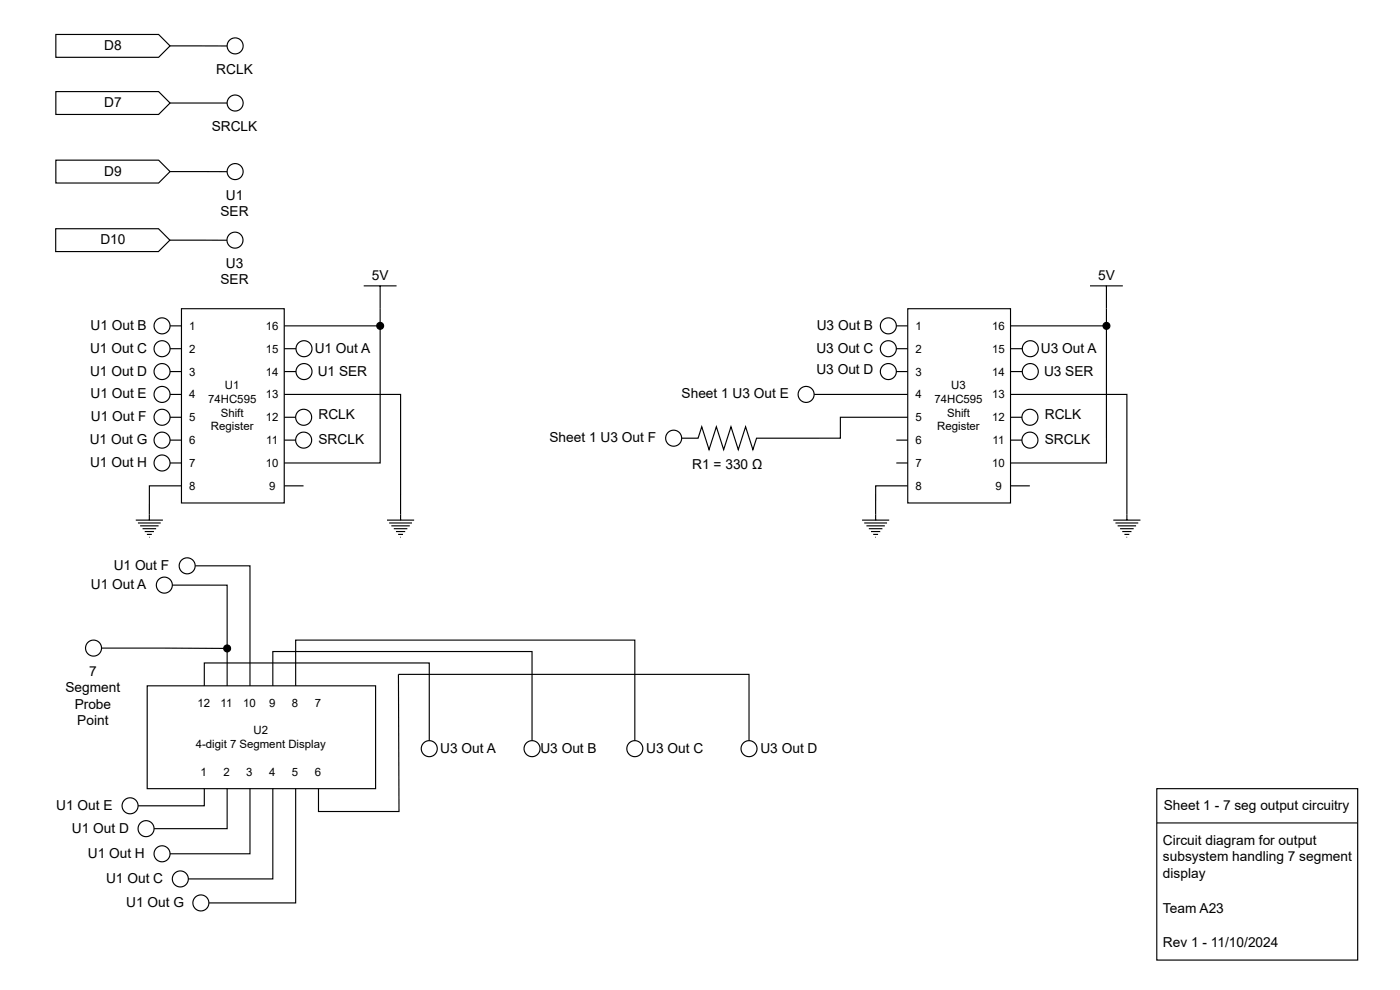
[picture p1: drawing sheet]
<svg xmlns="http://www.w3.org/2000/svg" width="297mm" height="210mm" viewBox="0 0 297 210" stroke-linecap="round" stroke-linejoin="round" font-family="sans-serif">
<path d="M31.2 145.4h48.5v21.8h-48.5zM84.5 143l.1 29h-17v-4.8" fill="none" stroke="#000" stroke-width=".24"/>
<path d="M38.5 65.5h21.8v41.1h-21.8z" fill="#fff"/>
<g fill="none" stroke="#000" stroke-width=".24">
<path d="M38.5 65.5h21.8v41.1h-21.8zM60.3 69.1h19.6M77.2 60.6h6.9M80.6 60.6l.1 37.6h-20.4M60.3 83.6h24.7v26.7M28.8 110.3h5.8M29.3 110.9h4.8M29.7 111.5h3.9M30.2 112.1h2.9M30.7 112.7h2M31.2 113.3h1M31.6 113.9h.1"/>
<path d="M38.5 103h-6.8v7.3M82.1 110.3h5.8M82.6 110.9h4.8M83 111.5h3.9M83.5 112.1h2.9M84 112.7h2M84.5 113.3h1M84.9 113.9h.1M21.5 137.4l26 .1M43.3 145.4v-4.8h47.8v16.4M57.9 145.4v-7.3h55v18.9M62.7 145.4v-9.7h72v21.3"/>
<path d="M84.5 143h74.4v14"/>
<circle cx="80.7" cy="69.1" r=".73"/>
<circle cx="48.2" cy="137.5" r=".73"/>
</g>
<g fill="#000">
<circle cx="80.7" cy="69.1" r=".73"/>
<circle cx="48.2" cy="137.5" r=".73"/>
</g>
<circle cx="19.8" cy="137.4" r="1.7" fill="#fff"/>
<g fill="none" stroke="#000" stroke-width=".24">
<path d="M36.1 9.7h12.1M60.3 103h4.1"/>
<circle cx="19.8" cy="137.4" r="1.7"/>
</g>
<path d="M11.8 7.3h21.9l2.4 2.4-2.4 2.5h-21.9z" fill="#fff"/>
<path d="M11.8 7.3h21.9l2.4 2.4-2.4 2.5h-21.9zM36.1 21.8h12.1" fill="none" stroke="#000" stroke-width=".24"/>
<path d="M11.8 19.4h21.9l2.4 2.4-2.4 2.5h-21.9z" fill="#fff"/>
<path d="M11.8 19.4h21.9l2.4 2.4-2.4 2.5h-21.9z" fill="none" stroke="#000" stroke-width=".24"/>
<circle cx="49.9" cy="9.7" r="1.7" fill="#fff"/>
<circle cx="49.9" cy="9.7" r="1.7" fill="none" stroke="#000" stroke-width=".24"/>
<circle cx="49.9" cy="21.8" r="1.7" fill="#fff"/>
<circle cx="49.9" cy="21.8" r="1.7" fill="none" stroke="#000" stroke-width=".24"/>
<circle cx="64.4" cy="88.5" r="1.7" fill="#fff"/>
<circle cx="64.4" cy="88.5" r="1.7" fill="none" stroke="#000" stroke-width=".24"/>
<circle cx="64.4" cy="93.3" r="1.7" fill="#fff"/>
<g fill="none" stroke="#000" stroke-width=".24">
<path d="M60.3 93.3h2.4M60.3 88.5h2.4"/>
<circle cx="64.4" cy="93.3" r="1.7"/>
</g>
<circle cx="64.5" cy="73.9" r="1.7" fill="#fff"/>
<circle cx="64.5" cy="73.9" r="1.7" fill="none" stroke="#000" stroke-width=".24"/>
<circle cx="64.5" cy="78.8" r="1.7" fill="#fff"/>
<g fill="none" stroke="#000" stroke-width=".24">
<path d="M36.1 36.4h12.1M60.3 78.8h2.5M60.3 73.9h2.5"/>
<circle cx="64.5" cy="78.8" r="1.7"/>
</g>
<path d="M11.8 34h21.9l2.4 2.4-2.4 2.4h-21.9z" fill="#fff"/>
<path d="M11.8 34h21.9l2.4 2.4-2.4 2.4h-21.9z" fill="none" stroke="#000" stroke-width=".24"/>
<circle cx="49.9" cy="36.4" r="1.7" fill="#fff"/>
<circle cx="49.9" cy="36.4" r="1.7" fill="none" stroke="#000" stroke-width=".24"/>
<circle cx="34.4" cy="69.1" r="1.7" fill="#fff"/>
<g fill="none" stroke="#000" stroke-width=".24">
<path d="M36.1 69.1h2.4"/>
<circle cx="34.4" cy="69.1" r="1.7"/>
</g>
<circle cx="34.4" cy="73.9" r="1.7" fill="#fff"/>
<circle cx="34.4" cy="73.9" r="1.7" fill="none" stroke="#000" stroke-width=".24"/>
<circle cx="34.4" cy="78.8" r="1.7" fill="#fff"/>
<circle cx="34.4" cy="78.8" r="1.7" fill="none" stroke="#000" stroke-width=".24"/>
<circle cx="34.4" cy="83.6" r="1.7" fill="#fff"/>
<circle cx="34.4" cy="83.6" r="1.7" fill="none" stroke="#000" stroke-width=".24"/>
<circle cx="34.4" cy="88.5" r="1.7" fill="#fff"/>
<circle cx="34.4" cy="88.5" r="1.7" fill="none" stroke="#000" stroke-width=".24"/>
<circle cx="34.4" cy="93.3" r="1.7" fill="#fff"/>
<circle cx="34.4" cy="93.3" r="1.7" fill="none" stroke="#000" stroke-width=".24"/>
<circle cx="34.4" cy="98.2" r="1.7" fill="#fff"/>
<g fill="none" stroke="#000" stroke-width=".24">
<path d="M36.1 78.8h2.4M36.1 73.9h2.4M36.1 98.2h2.4M36.1 93.3h2.4M36.1 88.5h2.4M36.1 83.6h2.4M36.6 124.1h11.6v21.3"/>
<circle cx="34.4" cy="98.2" r="1.7"/>
</g>
<circle cx="34.9" cy="124.1" r="1.7" fill="#fff"/>
<g fill="none" stroke="#000" stroke-width=".24">
<path d="M41.4 120h11.6v25.4"/>
<circle cx="34.9" cy="124.1" r="1.7"/>
</g>
<circle cx="39.7" cy="120" r="1.7" fill="#fff"/>
<circle cx="39.7" cy="120" r="1.7" fill="none" stroke="#000" stroke-width=".24"/>
<circle cx="27.6" cy="170.8" r="1.7" fill="#fff"/>
<circle cx="27.6" cy="170.8" r="1.7" fill="none" stroke="#000" stroke-width=".24"/>
<circle cx="31" cy="175.7" r="1.7" fill="#fff"/>
<circle cx="31" cy="175.7" r="1.7" fill="none" stroke="#000" stroke-width=".24"/>
<circle cx="34.4" cy="181" r="1.7" fill="#fff"/>
<circle cx="34.4" cy="181" r="1.7" fill="none" stroke="#000" stroke-width=".24"/>
<circle cx="38.3" cy="186.3" r="1.7" fill="#fff"/>
<circle cx="38.3" cy="186.3" r="1.7" fill="none" stroke="#000" stroke-width=".24"/>
<circle cx="42.6" cy="191.4" r="1.7" fill="#fff"/>
<g fill="none" stroke="#000" stroke-width=".24">
<path d="M43.3 167.2v3.6h-14M48.2 167.2v8.5h-15.5M53 167.2v13.8h-16.9M57.9 167.2v19.1h-17.9M62.7 167.2v24.2h-18.4"/>
<circle cx="42.6" cy="191.4" r="1.7"/>
</g>
<path d="M245.4 167.2h42.6v7.3h-42.6z" fill="#fff"/>
<path d="M245.4 174.5v-7.3h42.6v7.3M245.4 174.5v29h42.6v-29M245.4 174.5h42.6" fill="none" stroke="#000" stroke-width=".24"/>
<path d="M192.6 65.5h21.8v41.1h-21.8z" fill="#fff"/>
<g fill="none" stroke="#000" stroke-width=".24">
<path d="M192.6 65.5h21.8v41.1h-21.8zM214.4 69.1h19.6M231.2 60.6h7M234.7 60.6v37.6h-20.3M214.4 83.6h24.7v26.7M182.9 110.3h5.7M183.3 110.9h4.9M183.8 111.5h3.9M184.3 112.1h2.9M184.8 112.7h1.9M185.2 113.3h1.1M185.7 113.9h.1"/>
<path d="M192.6 103h-6.8v7.3M214.4 103h4.1M236.2 110.3h5.7M236.6 110.9h4.9M237.1 111.5h3.9M237.6 112.1h2.9M238.1 112.7h1.9M238.5 113.3h1.1M239 113.9h.1"/>
<circle cx="234.7" cy="69.1" r=".73"/>
</g>
<circle cx="234.7" cy="69.1" r=".73" fill="#000"/>
<circle cx="218.5" cy="88.5" r="1.7" fill="#fff"/>
<circle cx="218.5" cy="88.5" r="1.7" fill="none" stroke="#000" stroke-width=".24"/>
<circle cx="218.5" cy="93.3" r="1.7" fill="#fff"/>
<g fill="none" stroke="#000" stroke-width=".24">
<path d="M214.4 93.3h2.4M214.4 88.5h2.4"/>
<circle cx="218.5" cy="93.3" r="1.7"/>
</g>
<circle cx="218.6" cy="73.9" r="1.7" fill="#fff"/>
<circle cx="218.6" cy="73.9" r="1.7" fill="none" stroke="#000" stroke-width=".24"/>
<circle cx="218.6" cy="78.8" r="1.7" fill="#fff"/>
<g fill="none" stroke="#000" stroke-width=".24">
<path d="M214.4 78.8h2.5M214.4 73.9h2.5"/>
<circle cx="218.6" cy="78.8" r="1.7"/>
</g>
<circle cx="188.5" cy="69.1" r="1.7" fill="#fff"/>
<g fill="none" stroke="#000" stroke-width=".24">
<path d="M190.2 69.1h2.4"/>
<circle cx="188.5" cy="69.1" r="1.7"/>
</g>
<circle cx="188.5" cy="73.9" r="1.7" fill="#fff"/>
<circle cx="188.5" cy="73.9" r="1.7" fill="none" stroke="#000" stroke-width=".24"/>
<circle cx="188.5" cy="78.8" r="1.7" fill="#fff"/>
<g fill="none" stroke="#000" stroke-width=".24">
<path d="M172.7 83.6h19.9"/>
<circle cx="188.5" cy="78.8" r="1.7"/>
</g>
<circle cx="171" cy="83.6" r="1.7" fill="#fff"/>
<g fill="none" stroke="#000" stroke-width=".24">
<path d="M36 50.9h12.2M190.2 78.8h2.4M190.2 73.9h2.4M190.2 98.2h2.4M190.2 93.3h2.4"/>
<circle cx="171" cy="83.6" r="1.7"/>
</g>
<path d="M11.8 48.5h21.8l2.4 2.4-2.4 2.4h-21.8z" fill="#fff"/>
<path d="M11.8 48.5h21.8l2.4 2.4-2.4 2.4h-21.8z" fill="none" stroke="#000" stroke-width=".24"/>
<circle cx="49.9" cy="50.9" r="1.7" fill="#fff"/>
<circle cx="49.9" cy="50.9" r="1.7" fill="none" stroke="#000" stroke-width=".24"/>
<circle cx="112.9" cy="158.7" r="1.7" fill="#fff"/>
<circle cx="112.9" cy="158.7" r="1.7" fill="none" stroke="#000" stroke-width=".24"/>
<circle cx="134.7" cy="158.7" r="1.7" fill="#fff"/>
<circle cx="134.7" cy="158.7" r="1.7" fill="none" stroke="#000" stroke-width=".24"/>
<circle cx="158.9" cy="158.7" r="1.7" fill="#fff"/>
<circle cx="158.9" cy="158.7" r="1.7" fill="none" stroke="#000" stroke-width=".24"/>
<circle cx="91.1" cy="158.7" r="1.7" fill="#fff"/>
<g fill="none" stroke="#000" stroke-width=".24">
<path d="M192.6 88.5h-14.3v4.4h-17.8l-.8 2.4-1.5-4.8-1.6 4.8-1.5-4.8-1.6 4.8-1.5-4.8-1.6 4.8-1.5-4.8-.8 2.4h-3.5"/>
<circle cx="91.1" cy="158.7" r="1.7"/>
</g>
<circle cx="142.9" cy="92.9" r="1.7" fill="#fff"/>
<circle cx="142.9" cy="92.9" r="1.7" fill="none" stroke="#000" stroke-width=".24"/>
<g font-size="2.9">
<text x="22.1" y="10.6">D8</text>
<text x="45.9" y="15.7">RCLK</text>
<text x="22.1" y="22.7">D7</text>
<text x="44.9" y="27.8">SRCLK</text>
<text x="22.1" y="37.2">D9</text>
<text x="46.8" y="45.7">SER</text>
<text x="47.9" y="42.3">U1</text>
<text x="21.3" y="51.8">D10</text>
<text x="47.9" y="56.9">U3</text>
<text x="78.9" y="59.3">5V</text>
<text x="233" y="59.3">5V</text>
<text x="46.8" y="60.2">SER</text>
<text x="19.2" y="69.9">U1 Out B</text>
<text x="173.3" y="69.9">U3 Out B</text>
<text x="19.1" y="74.8">U1 Out C</text>
<text x="66.8" y="74.8">U1 Out A</text>
<text x="173.2" y="74.8">U3 Out C</text>
<text x="220.8" y="74.8">U3 Out A</text>
<text x="19.1" y="79.6">U1 Out D</text>
<text x="67.4" y="79.6">U1 SER</text>
<text x="173.2" y="79.4">U3 Out D</text>
<text x="221.5" y="79.6">U3 SER</text>
<text x="19.2" y="84.5">U1 Out E</text>
<text x="19.3" y="89.3">U1 Out F</text>
<text x="67.6" y="88.8">RCLK</text>
<text x="144.6" y="84.5">Sheet 1 U3 Out E</text>
<text x="221.7" y="88.8">RCLK</text>
<text x="19" y="94.2">U1 Out G</text>
<text x="67.6" y="94.2">SRCLK</text>
<text x="116.6" y="93.7">Sheet 1 U3 Out F</text>
<text x="221.7" y="94.2">SRCLK</text>
<text x="19.1" y="99">U1 Out H</text>
<text x="146.9" y="99.5">R1 = 330 Ω</text>
<text x="19.3" y="124.9">U1 Out A</text>
<text x="24.1" y="120.8">U1 Out F</text>
<text x="18.9" y="143.3">7</text>
<text x="13.9" y="146.7">Segment</text>
<text x="15.8" y="150.4">Probe</text>
<text x="16.4" y="153.8">Point</text>
<text x="93.4" y="159.6">U3 Out A</text>
<text x="114.6" y="159.6">U3 Out B</text>
<text x="137.1" y="159.6">U3 Out C</text>
<text x="161.3" y="159.6">U3 Out D</text>
<text x="11.9" y="171.7">U1 Out E</text>
<text x="246.9" y="171.7">Sheet 1 - 7 seg output circuitry</text>
<text x="15.2" y="176.5">U1 Out D</text>
<text x="246.7" y="179.2">Circuit diagram for output</text>
<text x="18.6" y="181.9">U1 Out H</text>
<text x="246.7" y="182.6">subsystem handling 7 segment</text>
<text x="22.5" y="187.2">U1 Out C</text>
<text x="246.7" y="186.2">display</text>
<text x="26.8" y="192.3">U1 Out G</text>
<text x="246.7" y="193.5">Team A23</text>
<text x="246.7" y="200.8">Rev 1 - 11/10/2024</text>
</g>
<g font-size="2.4">
<text x="40.1" y="69.9">1</text>
<text x="56.4" y="69.9">16</text>
<text x="194.2" y="69.9">1</text>
<text x="210.5" y="69.9">16</text>
<text x="40.1" y="74.8">2</text>
<text x="56.4" y="74.8">15</text>
<text x="194.2" y="74.8">2</text>
<text x="210.5" y="74.8">15</text>
<text x="40.1" y="79.6">3</text>
<text x="47.7" y="82.5">U1</text>
<text x="56.4" y="79.6">14</text>
<text x="194.2" y="79.6">3</text>
<text x="201.8" y="82.5">U3</text>
<text x="210.5" y="79.6">14</text>
<text x="40.1" y="84.5">4</text>
<text x="40.1" y="89.3">5</text>
<text x="44.2" y="85.4">74HC595</text>
<text x="46.9" y="88.3">Shift</text>
<text x="56.4" y="84.5">13</text>
<text x="56.4" y="89.3">12</text>
<text x="194.2" y="84.5">4</text>
<text x="194.2" y="89.3">5</text>
<text x="198.2" y="85.4">74HC595</text>
<text x="200.9" y="88.3">Shift</text>
<text x="210.5" y="84.5">13</text>
<text x="210.5" y="89.3">12</text>
<text x="40.1" y="94.2">6</text>
<text x="44.8" y="91.3">Register</text>
<text x="56.5" y="94.2">11</text>
<text x="194.2" y="94.2">6</text>
<text x="198.8" y="91.3">Register</text>
<text x="210.6" y="94.2">11</text>
<text x="40.1" y="99">7</text>
<text x="56.4" y="99">10</text>
<text x="194.2" y="99">7</text>
<text x="210.5" y="99">10</text>
<text x="40.1" y="103.9">8</text>
<text x="57.1" y="103.9">9</text>
<text x="194.2" y="103.9">8</text>
<text x="211.2" y="103.9">9</text>
<text x="41.9" y="149.9">12</text>
<text x="46.8" y="149.9">11</text>
<text x="51.6" y="149.9">10</text>
<text x="57.1" y="149.9">9</text>
<text x="61.9" y="149.9">8</text>
<text x="66.8" y="149.9">7</text>
<text x="53.8" y="155.7">U2</text>
<text x="41.5" y="158.6">4-digit 7 Segment Display</text>
<text x="42.5" y="164.4">1</text>
<text x="47.4" y="164.4">2</text>
<text x="52.2" y="164.4">3</text>
<text x="57.1" y="164.4">4</text>
<text x="61.9" y="164.4">5</text>
<text x="66.8" y="164.4">6</text>
</g>
</svg>
